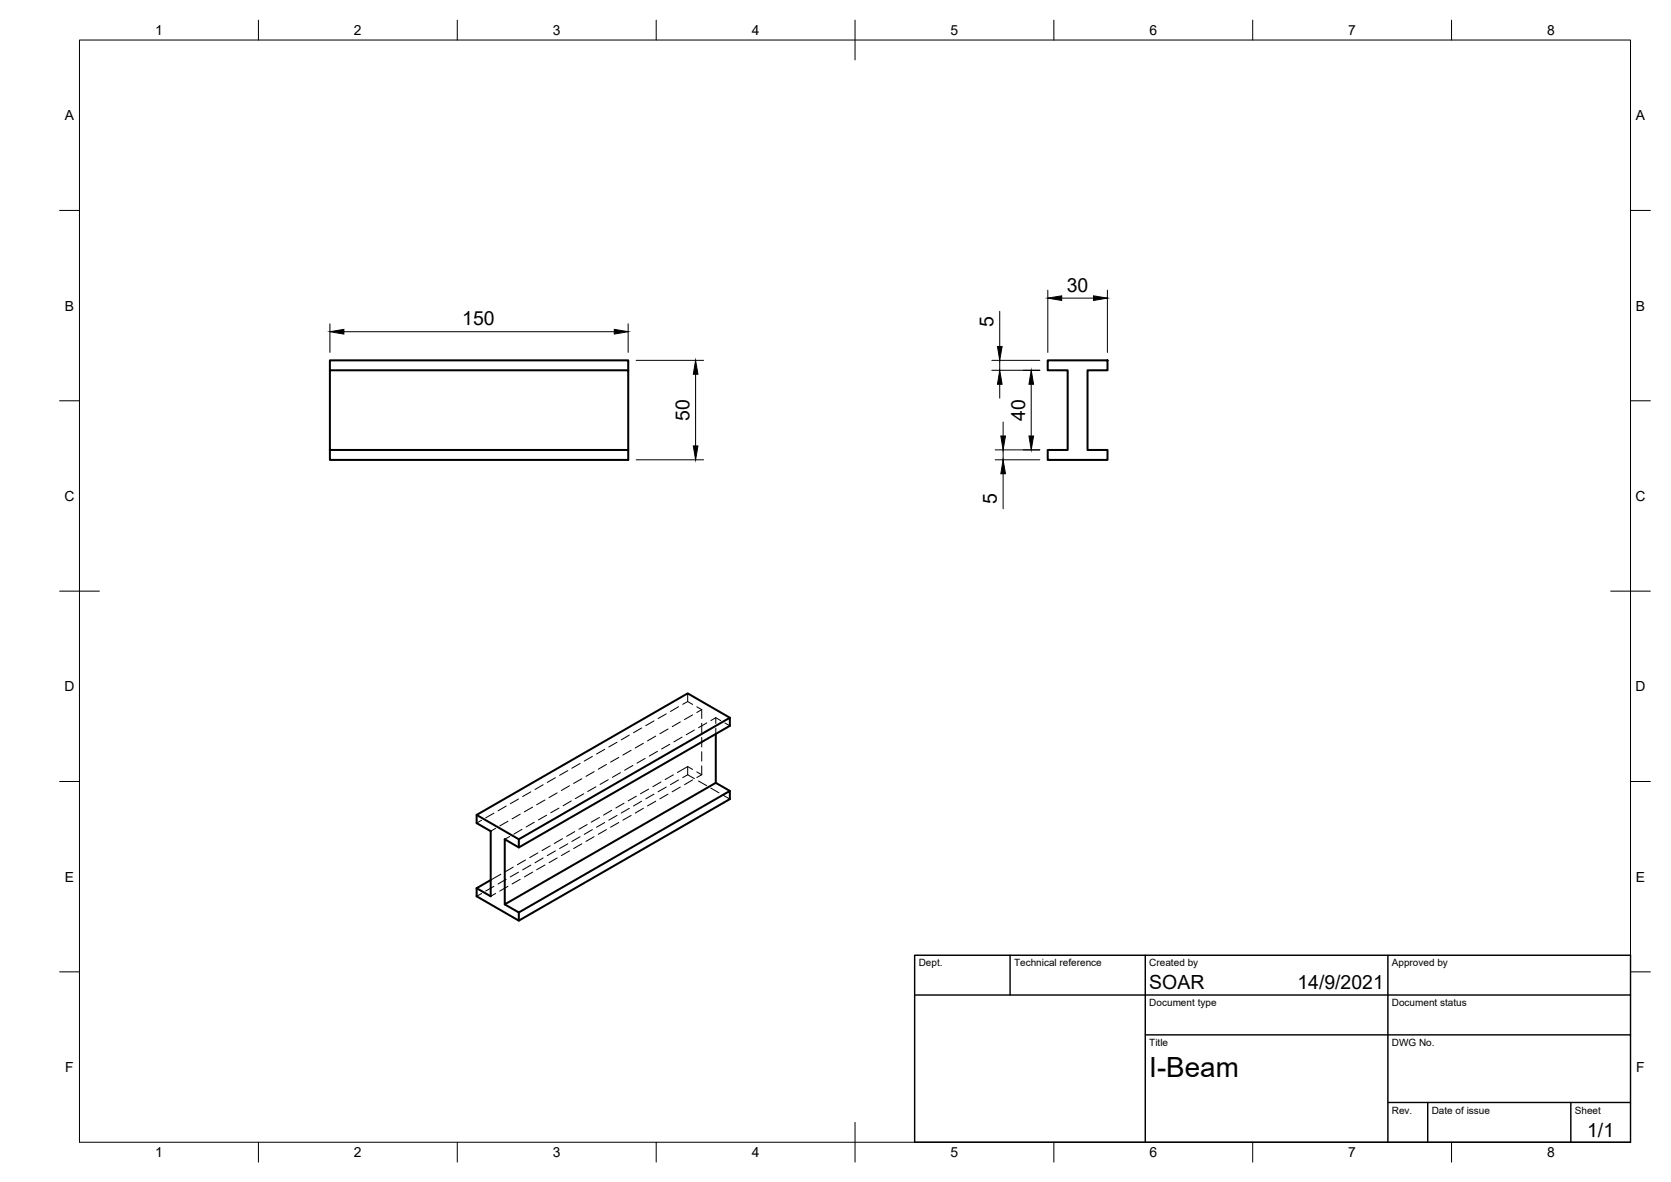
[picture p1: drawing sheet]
<svg xmlns="http://www.w3.org/2000/svg" width="420mm" height="297mm" viewBox="0 0 420 297" stroke-linecap="round" stroke-linejoin="round" font-family="sans-serif">
<!-- layer: Visible -->
<path d="M83 93.1h75v20h-75zM83 93.1v-2.5h75v2.5M263.4 90.6h15.1v2.5h-5v20h5v2.5h-15.1v-2.5h5.1v-20h-5.1zM83 113.1v2.5h75v-2.5M180 184.5v12.2M183.5 198.8l-3.5-2.1-53.1 30.6v-16.4l3.6 2.1 53-30.6v-2l-53 30.5-10.7-6.1M183.5 180.4l-10.6-6.1-53.1 30.5v2l3.6 2.1v16.3l-3.6-2M130.5 210.9v2.1M119.8 223.2v2l10.7 6.2M123.4 221.2l-3.6 2M126.9 227.3l3.6 2 53-30.5v2l-53 30.6v-2.1" fill="none" stroke="#000" stroke-width=".51"/>
<!-- layer: Hidden -->
<g fill="none" stroke="#000" stroke-width=".25">
<path d="M167.5 179.4l-2 1.2M170.6 177.6l-2 1.2M172.9 176.3l1.3 .7M172.9 174.3v2M172.9 176.3l-1.2 .7M174.2 179.6l-2.1 1.2M175.2 177.6l1.2 .7M176.4 178.3v2.3M176.4 178.3l-1.2 .8M133.5 199l-2.1 1.2M136.6 197.2l-2.1 1.2M139.7 195.4l-2.1 1.2"/>
<path d="M140.1 199.2l-2.1 1.2M142.8 193.7l-2.1 1.1M143.2 197.5l-2.1 1.2M145.9 191.9l-2.1 1.2M146.3 195.7l-2.1 1.2M146.7 199.5l-2 1.2M148.9 190.1l-2 1.2M149.4 193.9l-2.1 1.2M149.8 197.7l-2 1.2M152.1 188.3l-2.1 1.2M152.5 192.1l-2.1 1.2M152.9 195.9l-2 1.2"/>
<path d="M155.2 186.5l-2.1 1.2M155.6 190.3l-2.1 1.2M156 194.2l-2 1.2M158.2 184.7l-2 1.2M158.7 188.6l-2.1 1.1M159.1 192.4l-2 1.2M161.3 183l-2 1.1M161.8 186.8l-2.1 1.2M162.2 190.6l-2 1.2M163.1 198.3l-2.1 1.2M164.4 199.6l-2 1.2M164.4 181.2l-2 1.2"/>
<path d="M164.9 185l-2.1 1.2M165.3 188.8l-2 1.2M166.2 196.5l-2.1 1.2M167.5 197.8l-2 1.2M168 199.6l-2.1 1.2M168 183.2l-2.1 1.2M168.4 187l-2.1 1.2M169.3 194.7l-2.1 1.2M170.6 196l-2 1.2M171.1 197.8l-2.1 1.2M171.1 181.4l-2.1 1.2M171.5 185.2l-2.1 1.2"/>
<path d="M172.9 194.7l1.7 1M172.9 194.7l-1.2 .7M172.9 192.6v2.1M172.9 192.6l-2.6 1.5M172.9 192.6l1.3 .8M174.2 196l-2.1 1.2M174.6 183.5l-2 1.1M175.2 194l1.2 .7M175.6 196.3l2.1 1.1M176.4 194.7l-1.2 .7M176.4 181.7v2.4M176.4 185.3v2.4"/>
<path d="M176.4 188.9v2.4M176.4 192.5v2.2M177.7 181.7l-2.1 1.2M178.7 198l2.1 1.2M180 180.4l1.2 .7M180 180.4l-1.3 .7M180 180.4v1.4M180 183v1.5M181.8 199.8l1.7 1M182.3 181.7l1.2 .7M121.1 206.1l-1.3 .7M124.2 204.4l-2.1 1.1"/>
<path d="M124.6 208.2l-1.2 .7M125.9 219.7l-2.5 1.5M127.3 202.6l-2.1 1.2M127.7 206.4l-2.1 1.2M128.2 210.2l-1.3 .7M129.1 217.9l-2.1 1.2M130.4 219.2l-2.1 1.2M130.4 200.8l-2.1 1.2M130.8 204.6l-2 1.2M131.3 208.4l-2.1 1.2M132.1 216.1l-2 1.2M133.5 217.4l-2.1 1.2"/>
<path d="M133.9 219.2l-2.1 1.2M133.9 202.8l-2.1 1.2M134.3 206.6l-2 1.2M135.2 214.3l-2 1.2M136.6 215.6l-2.1 1.2M137 217.4l-2.1 1.2M137 201l-2.1 1.2M137.5 204.9l-2.1 1.1M138.3 212.6l-2 1.1M139.7 213.8l-2.1 1.2M140.1 215.6l-2.1 1.2M140.5 203.1l-2 1.2"/>
<path d="M141.4 210.8l-2 1.2M142.8 212.1l-2.1 1.1M143.2 213.8l-2.1 1.2M143.6 201.3l-2 1.2M144.5 209l-2 1.2M145.9 210.3l-2.1 1.2M146.3 212.1l-2.1 1.1M147.6 207.2l-2 1.2M148.9 208.5l-2 1.2M149.4 210.3l-2.1 1.1M150.7 205.4l-2 1.2M152.1 206.7l-2.1 1.2"/>
<path d="M152.5 208.5l-2.1 1.2M153.8 203.6l-2 1.2M155.2 204.9l-2.1 1.2M155.6 206.7l-2.1 1.2M156.9 201.9l-2 1.1M158.2 203.1l-2 1.2M158.7 204.9l-2.1 1.2M160 200.1l-2.1 1.2M161.3 201.3l-2 1.3M161.8 203.1l-2.1 1.2M164.9 201.3l-2.1 1.2M121.1 224.5l-1.3 .7"/>
<path d="M124.2 222.7l-2.1 1.2M124.6 224.5l-1.2 .7M127.3 221l-2.1 1.2M127.7 222.7l-2.1 1.2M130.8 221l-2 1.2"/>
</g>
<!-- layer: Border -->
<g fill="none" stroke="#000" stroke-width=".25">
<path d="M20 10.1h390v276.9h-390zM65 5.1v5M115 5.1v5M165 5.1v5M215 5.1v10M265 5.1v5M315 5.1v5M365 5.1v5M15 52.9h5M410 52.9h5M15 100.7h5M410 100.7h5"/>
<path d="M15 148.6h10M405 148.6h10M15 196.4h5M410 196.4h5M15 244.2h5M410 244.2h5M65 287v5M115 287v5M165 287v5M215 282.1v9.9M265 287v5M315 287v5"/>
<path d="M365 287v5"/>
</g>
<!-- layer: TitleBlock -->
<path d="M230 240.1h180v46.9h-180zM230 250h180M254 240.1v9.9M288 240.1v46.9M349 240.1v46.9M288 260.1h122M349 277.1h61M359 277.1v9.9M395 277.1v9.9" fill="none" stroke="#000" stroke-width=".36"/>
<!-- layer: Dimensions -->
<g fill="none" stroke="#000" stroke-width=".25">
<path d="M251.4 78.2v8.9M263.5 72.9v15.7M267 74.9h8M278.4 72.9v15.7M83 81.4v7.2M86.5 83.4h68M157.9 81.4v7.2M160 90.6h16.9M174.9 94.1v18M249.4 93.1h12.1M249.4 90.6h12.1M251.4 90.6v2.5"/>
<path d="M251.4 96.6v3.5M259.3 96.6v13M160 115.6h16.9M250.2 113.1h11.3M250.2 115.6h11.3M252.2 106.1v3.5M252.2 113.1v2.5M252.2 119v8.9"/>
</g>
<path d="M263.5 74.9l3.5-.6v1.2zM275 74.3l3.4 .6-3.4 .6zM83 83.4l3.5-.6v1.2zM154.5 82.8l3.4 .6-3.4 .6zM174.9 90.6l.6 3.5h-1.2zM251.4 93.1l.6 3.5h-1.2zM250.8 87.1h1.2l-.6 3.5zM259.3 93.1l.6 3.5h-1.2zM174.3 112.1h1.2l-.6 3.5zM251.7 109.6h1.1l-.6 3.5zM252.2 115.6l.6 3.4h-1.1zM258.7 109.6h1.2l-.6 3.5z" fill="#000" stroke="#000" stroke-width=".25"/>
<text font-size="7" x="289" y="270.6">I-Beam</text>
<g font-size="4.9">
<text x="268.2" y="73.3">30</text>
<text x="116.2" y="81.8">150</text>
<text x="249.8" y="82.3" transform="rotate(-90 249.8 82.3)">5</text>
<text x="173.3" y="105.8" transform="rotate(-90 173.3 105.8)">50</text>
<text x="257.7" y="105.7" transform="rotate(-90 257.7 105.7)">40</text>
<text x="250.7" y="126.6" transform="rotate(-90 250.7 126.6)">5</text>
<text x="289" y="248.5">SOAR</text>
<text x="326.2" y="248.5">14/9/2021</text>
<text x="399.1" y="285.7">1/1</text>
</g>
<g font-size="3.5">
<text x="39" y="8.8">1</text>
<text x="89" y="8.8">2</text>
<text x="139" y="8.8">3</text>
<text x="189" y="8.8">4</text>
<text x="239" y="8.8">5</text>
<text x="289" y="8.8">6</text>
<text x="339" y="8.8">7</text>
<text x="389" y="8.8">8</text>
<text x="16.3" y="30.2">A</text>
<text x="411.3" y="30.2">A</text>
<text x="16.3" y="78">B</text>
<text x="411.3" y="78">B</text>
<text x="16.2" y="125.9">C</text>
<text x="411.2" y="125.9">C</text>
<text x="16.2" y="173.7">D</text>
<text x="411.2" y="173.7">D</text>
<text x="16.3" y="221.6">E</text>
<text x="411.3" y="221.6">E</text>
<text x="16.4" y="269.4">F</text>
<text x="411.4" y="269.4">F</text>
<text x="39" y="290.8">1</text>
<text x="89" y="290.8">2</text>
<text x="139" y="290.8">3</text>
<text x="189" y="290.8">4</text>
<text x="239" y="290.8">5</text>
<text x="289" y="290.8">6</text>
<text x="339" y="290.8">7</text>
<text x="389" y="290.8">8</text>
</g>
<g font-size="2.5">
<text x="231" y="242.9">Dept.</text>
<text x="255" y="242.9">Technical reference</text>
<text x="289" y="242.9">Created by</text>
<text x="350" y="242.9">Approved by</text>
<text x="289" y="252.8">Document type</text>
<text x="350" y="252.8">Document status</text>
<text x="289" y="262.9">Title</text>
<text x="350" y="262.9">DWG No.</text>
<text x="350" y="279.9">Rev.</text>
<text x="360" y="279.9">Date of issue</text>
<text x="396" y="279.9">Sheet</text>
</g>
</svg>
